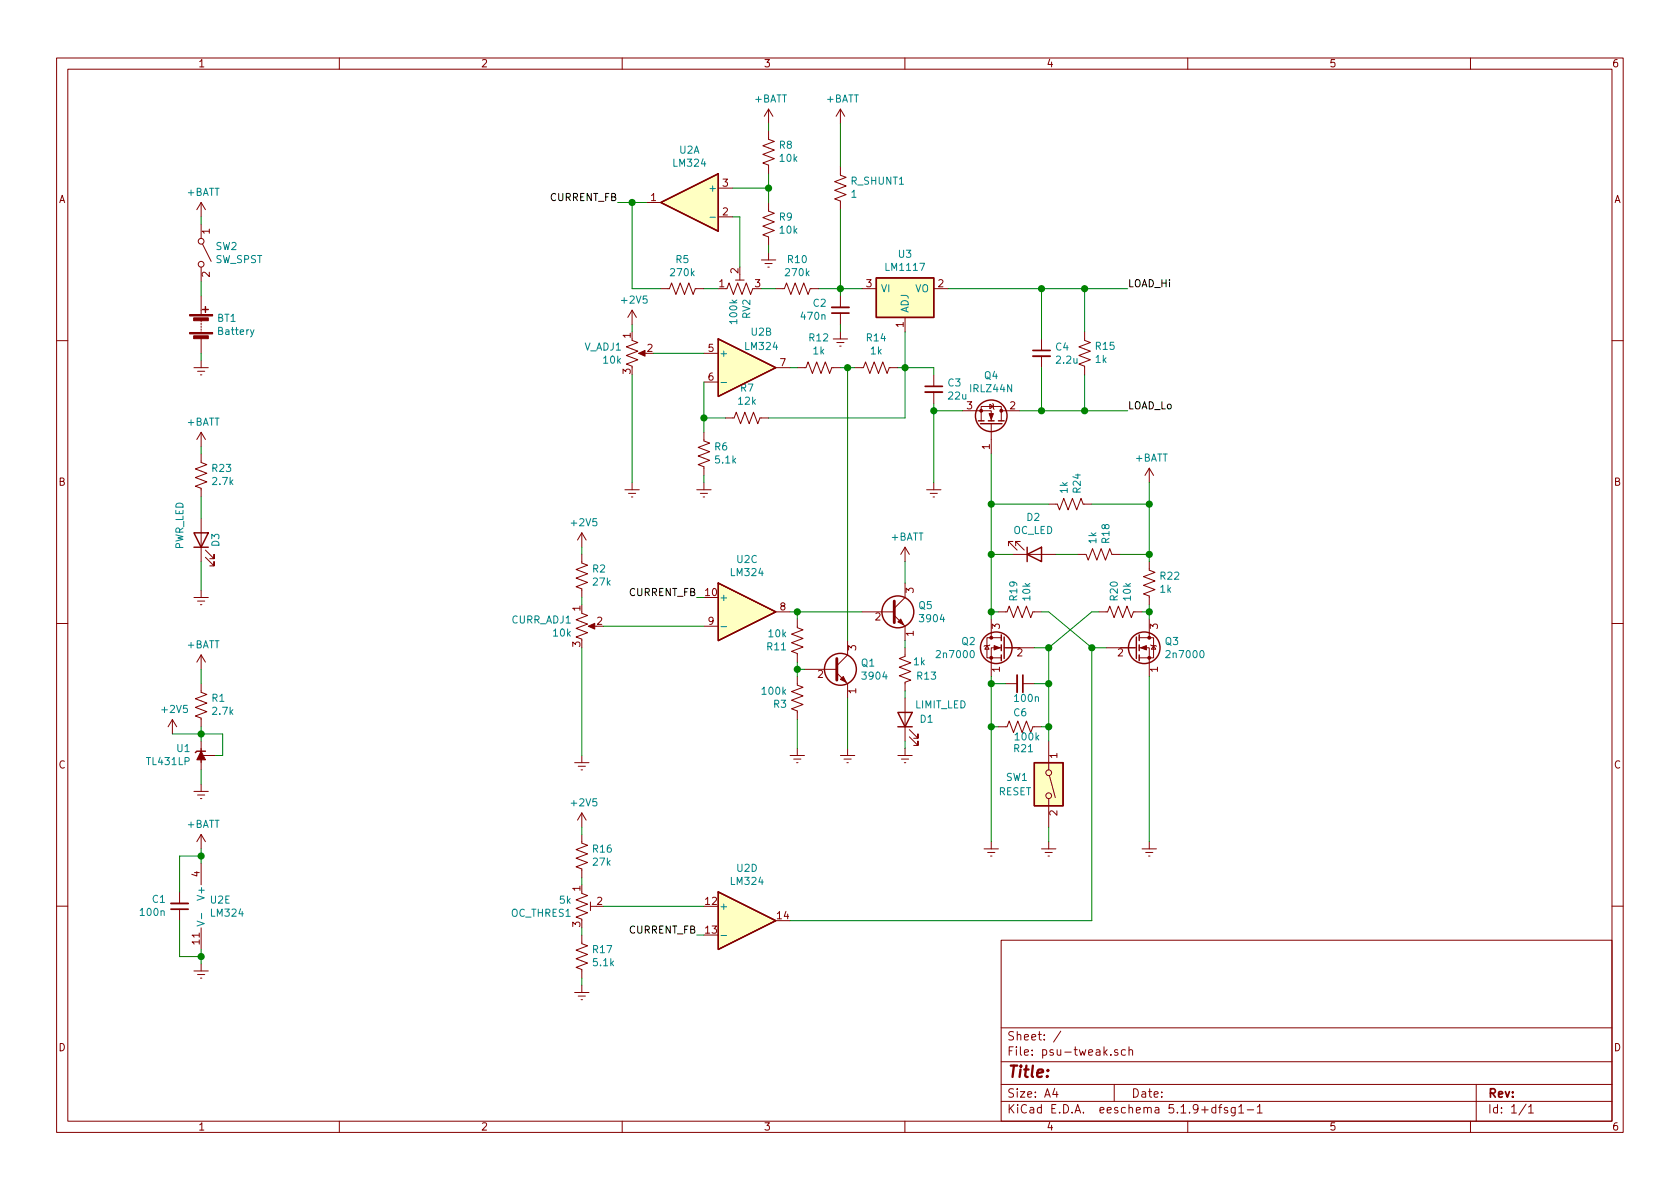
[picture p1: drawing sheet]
EESchema Schematic File Version 4
EELAYER 30 0
EELAYER END
$Descr A4 11693 8268
encoding utf-8
Sheet 1 1
Title ""
Date ""
Rev ""
Comp ""
Comment1 ""
Comment2 ""
Comment3 ""
Comment4 ""
$EndDescr
$Comp
L Amplifier_Operational:LM324 U2
U 1 1
P 4800 1400
F 0 "U2" H 4800 1767 50  0000 C CNN
F 1 "LM324" H 4800 1676 50  0000 C CNN
F 2 "" H 4750 1500 50  0001 C CNN
F 3 "http://www.ti.com/lit/ds/symlink/lm2902-n.pdf" H 4850 1600 50  0001 C CNN
	1    4800 1400
	-1   0    0    -1  
$EndComp
$Comp
L Amplifier_Operational:LM324 U2
U 2 1
P 5200 2550
F 0 "U2" H 5300 2800 50  0000 C CNN
F 1 "LM324" H 5300 2700 50  0000 C CNN
F 2 "" H 5150 2650 50  0001 C CNN
F 3 "http://www.ti.com/lit/ds/symlink/lm2902-n.pdf" H 5250 2750 50  0001 C CNN
	2    5200 2550
	1    0    0    -1  
$EndComp
$Comp
L Amplifier_Operational:LM324 U2
U 3 1
P 5200 4250
F 0 "U2" H 5200 4617 50  0000 C CNN
F 1 "LM324" H 5200 4526 50  0000 C CNN
F 2 "" H 5150 4350 50  0001 C CNN
F 3 "http://www.ti.com/lit/ds/symlink/lm2902-n.pdf" H 5250 4450 50  0001 C CNN
	3    5200 4250
	1    0    0    -1  
$EndComp
$Comp
L Amplifier_Operational:LM324 U2
U 4 1
P 5200 6400
F 0 "U2" H 5200 6767 50  0000 C CNN
F 1 "LM324" H 5200 6676 50  0000 C CNN
F 2 "" H 5150 6500 50  0001 C CNN
F 3 "http://www.ti.com/lit/ds/symlink/lm2902-n.pdf" H 5250 6600 50  0001 C CNN
	4    5200 6400
	1    0    0    -1  
$EndComp
$Comp
L Amplifier_Operational:LM324 U2
U 5 1
P 1500 6300
F 0 "U2" H 1458 6346 50  0000 L CNN
F 1 "LM324" H 1458 6255 50  0000 L CNN
F 2 "" H 1450 6400 50  0001 C CNN
F 3 "http://www.ti.com/lit/ds/symlink/lm2902-n.pdf" H 1550 6500 50  0001 C CNN
	5    1500 6300
	1    0    0    -1  
$EndComp
$Comp
L Regulator_Linear:AMS1117 U3
U 1 1
P 6300 2000
F 0 "U3" H 6300 2242 50  0000 C CNN
F 1 "LM1117" H 6300 2151 50  0000 C CNN
F 2 "Package_TO_SOT_SMD:SOT-223-3_TabPin2" H 6300 2200 50  0001 C CNN
F 3 "http://www.advanced-monolithic.com/pdf/ds1117.pdf" H 6400 1750 50  0001 C CNN
	1    6300 2000
	1    0    0    -1  
$EndComp
$Comp
L Device:C_Small C3
U 1 1
P 6500 2700
F 0 "C3" H 6592 2746 50  0000 L CNN
F 1 "22u" H 6592 2655 50  0000 L CNN
F 2 "" H 6500 2700 50  0001 C CNN
F 3 "~" H 6500 2700 50  0001 C CNN
	1    6500 2700
	1    0    0    -1  
$EndComp
$Comp
L Device:C_Small C4
U 1 1
P 7250 2450
F 0 "C4" H 7342 2496 50  0000 L CNN
F 1 "2.2u" H 7342 2405 50  0000 L CNN
F 2 "" H 7250 2450 50  0001 C CNN
F 3 "~" H 7250 2450 50  0001 C CNN
	1    7250 2450
	1    0    0    -1  
$EndComp
$Comp
L Device:C_Small C2
U 1 1
P 5850 2150
F 0 "C2" H 5758 2104 50  0000 R CNN
F 1 "470n" H 5758 2195 50  0000 R CNN
F 2 "" H 5850 2150 50  0001 C CNN
F 3 "~" H 5850 2150 50  0001 C CNN
	1    5850 2150
	1    0    0    1   
$EndComp
Wire Wire Line
	6000 2000 5850 2000
Wire Wire Line
	5850 2000 5850 2050
Wire Wire Line
	7250 2000 7250 2350
Connection ~ 7250 2000
Wire Wire Line
	7250 2000 7550 2000
$Comp
L Device:R_US R10
U 1 1
P 5550 2000
F 0 "R10" V 5345 2000 50  0000 C CNN
F 1 "270k" V 5436 2000 50  0000 C CNN
F 2 "" V 5590 1990 50  0001 C CNN
F 3 "~" H 5550 2000 50  0001 C CNN
	1    5550 2000
	0    1    1    0   
$EndComp
$Comp
L Device:R_US R5
U 1 1
P 4750 2000
F 0 "R5" V 4545 2000 50  0000 C CNN
F 1 "270k" V 4636 2000 50  0000 C CNN
F 2 "" V 4790 1990 50  0001 C CNN
F 3 "~" H 4750 2000 50  0001 C CNN
	1    4750 2000
	0    1    1    0   
$EndComp
Wire Wire Line
	5850 2000 5700 2000
Connection ~ 5850 2000
Wire Wire Line
	4500 1400 4400 1400
Wire Wire Line
	4400 1400 4400 2000
Wire Wire Line
	4400 2000 4600 2000
$Comp
L Device:R_US R_SHUNT1
U 1 1
P 5850 1300
F 0 "R_SHUNT1" H 5782 1254 50  0000 R CNN
F 1 "1" H 5782 1345 50  0000 R CNN
F 2 "" V 5890 1290 50  0001 C CNN
F 3 "~" H 5850 1300 50  0001 C CNN
	1    5850 1300
	-1   0    0    1   
$EndComp
$Comp
L Device:R_US R8
U 1 1
P 5350 1050
F 0 "R8" H 5282 1004 50  0000 R CNN
F 1 "10k" H 5282 1095 50  0000 R CNN
F 2 "" V 5390 1040 50  0001 C CNN
F 3 "~" H 5350 1050 50  0001 C CNN
	1    5350 1050
	-1   0    0    1   
$EndComp
$Comp
L Device:R_US R9
U 1 1
P 5350 1550
F 0 "R9" H 5282 1504 50  0000 R CNN
F 1 "10k" H 5282 1595 50  0000 R CNN
F 2 "" V 5390 1540 50  0001 C CNN
F 3 "~" H 5350 1550 50  0001 C CNN
	1    5350 1550
	-1   0    0    1   
$EndComp
$Comp
L power:Earth #PWR013
U 1 1
P 5350 1750
F 0 "#PWR013" H 5350 1500 50  0001 C CNN
F 1 "Earth" H 5350 1600 50  0001 C CNN
F 2 "" H 5350 1750 50  0001 C CNN
F 3 "~" H 5350 1750 50  0001 C CNN
	1    5350 1750
	1    0    0    -1  
$EndComp
Wire Wire Line
	5850 1450 5850 2000
Wire Wire Line
	5350 1750 5350 1700
Wire Wire Line
	5100 1500 5150 1500
$Comp
L power:Earth #PWR015
U 1 1
P 5850 2300
F 0 "#PWR015" H 5850 2050 50  0001 C CNN
F 1 "Earth" H 5850 2150 50  0001 C CNN
F 2 "" H 5850 2300 50  0001 C CNN
F 3 "~" H 5850 2300 50  0001 C CNN
	1    5850 2300
	1    0    0    -1  
$EndComp
Wire Wire Line
	5850 2300 5850 2250
Wire Wire Line
	7250 2850 7250 2550
$Comp
L Device:R_US R14
U 1 1
P 6100 2550
F 0 "R14" V 6305 2550 50  0000 C CNN
F 1 "1k" V 6214 2550 50  0000 C CNN
F 2 "" V 6140 2540 50  0001 C CNN
F 3 "~" H 6100 2550 50  0001 C CNN
	1    6100 2550
	0    -1   -1   0   
$EndComp
Connection ~ 6300 2550
Wire Wire Line
	6250 2550 6300 2550
$Comp
L Device:Q_NPN_EBC Q1
U 1 1
P 5800 4650
F 0 "Q1" H 5990 4696 50  0000 L CNN
F 1 "3904" H 5990 4605 50  0000 L CNN
F 2 "" H 6000 4750 50  0001 C CNN
F 3 "~" H 5800 4650 50  0001 C CNN
	1    5800 4650
	1    0    0    -1  
$EndComp
Wire Wire Line
	6300 2300 6300 2550
Wire Wire Line
	5900 2550 5950 2550
Wire Wire Line
	5900 4450 5900 2550
$Comp
L Device:R_US R12
U 1 1
P 5700 2550
F 0 "R12" V 5905 2550 50  0000 C CNN
F 1 "1k" V 5814 2550 50  0000 C CNN
F 2 "" V 5740 2540 50  0001 C CNN
F 3 "~" H 5700 2550 50  0001 C CNN
	1    5700 2550
	0    -1   -1   0   
$EndComp
Wire Wire Line
	5850 2550 5900 2550
Connection ~ 5900 2550
$Comp
L Device:R_US R11
U 1 1
P 5550 4450
F 0 "R11" H 5618 4496 50  0000 L CNN
F 1 "10k" H 5618 4405 50  0000 L CNN
F 2 "" V 5590 4440 50  0001 C CNN
F 3 "~" H 5550 4450 50  0001 C CNN
	1    5550 4450
	-1   0    0    1   
$EndComp
Wire Wire Line
	5500 2550 5550 2550
$Comp
L Device:R_POT_US V_ADJ1
U 1 1
P 4400 2450
F 0 "V_ADJ1" H 4332 2496 50  0000 R CNN
F 1 "10k" H 4332 2405 50  0000 R CNN
F 2 "" H 4400 2450 50  0001 C CNN
F 3 "~" H 4400 2450 50  0001 C CNN
	1    4400 2450
	1    0    0    -1  
$EndComp
$Comp
L Device:R_US R1
U 1 1
P 1400 4900
F 0 "R1" H 1332 4854 50  0000 R CNN
F 1 "2.7k" H 1332 4945 50  0000 R CNN
F 2 "" V 1440 4890 50  0001 C CNN
F 3 "~" H 1400 4900 50  0001 C CNN
	1    1400 4900
	-1   0    0    1   
$EndComp
Wire Wire Line
	4400 2300 4400 2250
$Comp
L power:Earth #PWR010
U 1 1
P 4400 3350
F 0 "#PWR010" H 4400 3100 50  0001 C CNN
F 1 "Earth" H 4400 3200 50  0001 C CNN
F 2 "" H 4400 3350 50  0001 C CNN
F 3 "~" H 4400 3350 50  0001 C CNN
	1    4400 3350
	1    0    0    -1  
$EndComp
Wire Wire Line
	4400 3350 4400 2600
$Comp
L Device:R_US R6
U 1 1
P 4900 3150
F 0 "R6" H 4832 3104 50  0000 R CNN
F 1 "5.1k" H 4832 3195 50  0000 R CNN
F 2 "" V 4940 3140 50  0001 C CNN
F 3 "~" H 4900 3150 50  0001 C CNN
	1    4900 3150
	-1   0    0    1   
$EndComp
$Comp
L power:Earth #PWR011
U 1 1
P 4900 3350
F 0 "#PWR011" H 4900 3100 50  0001 C CNN
F 1 "Earth" H 4900 3200 50  0001 C CNN
F 2 "" H 4900 3350 50  0001 C CNN
F 3 "~" H 4900 3350 50  0001 C CNN
	1    4900 3350
	1    0    0    -1  
$EndComp
Wire Wire Line
	4900 3350 4900 3300
$Comp
L Device:R_US R7
U 1 1
P 5200 2900
F 0 "R7" V 5405 2900 50  0000 C CNN
F 1 "12k" V 5314 2900 50  0000 C CNN
F 2 "" V 5240 2890 50  0001 C CNN
F 3 "~" H 5200 2900 50  0001 C CNN
	1    5200 2900
	0    -1   -1   0   
$EndComp
Connection ~ 4900 2900
Wire Wire Line
	4900 2900 4900 3000
Wire Wire Line
	4900 2650 4900 2900
Wire Wire Line
	5050 2900 4900 2900
Wire Wire Line
	6300 2900 5350 2900
Wire Wire Line
	6300 2550 6300 2900
Wire Wire Line
	6300 2550 6500 2550
Wire Wire Line
	6500 2550 6500 2600
$Comp
L power:Earth #PWR018
U 1 1
P 6500 3350
F 0 "#PWR018" H 6500 3100 50  0001 C CNN
F 1 "Earth" H 6500 3200 50  0001 C CNN
F 2 "" H 6500 3350 50  0001 C CNN
F 3 "~" H 6500 3350 50  0001 C CNN
	1    6500 3350
	1    0    0    -1  
$EndComp
Wire Wire Line
	6500 3350 6500 2850
Connection ~ 4400 1400
Text Label 4300 1400 2    50   ~ 0
CURRENT_FB
Wire Wire Line
	4900 4150 4850 4150
Text Label 4850 4150 2    50   ~ 0
CURRENT_FB
Wire Wire Line
	1400 5050 1400 5100
$Comp
L power:+2V5 #PWR09
U 1 1
P 4400 2250
F 0 "#PWR09" H 4400 2100 50  0001 C CNN
F 1 "+2V5" H 4415 2423 50  0000 C CNN
F 2 "" H 4400 2250 50  0001 C CNN
F 3 "" H 4400 2250 50  0001 C CNN
	1    4400 2250
	1    0    0    -1  
$EndComp
$Comp
L power:+2V5 #PWR01
U 1 1
P 1200 5100
F 0 "#PWR01" H 1200 4950 50  0001 C CNN
F 1 "+2V5" H 1215 5273 50  0000 C CNN
F 2 "" H 1200 5100 50  0001 C CNN
F 3 "" H 1200 5100 50  0001 C CNN
	1    1200 5100
	1    0    0    -1  
$EndComp
Wire Wire Line
	1200 5100 1400 5100
Connection ~ 1400 5100
Wire Wire Line
	1400 5100 1400 5150
$Comp
L Device:R_POT_US CURR_ADJ1
U 1 1
P 4050 4350
F 0 "CURR_ADJ1" H 3983 4396 50  0000 R CNN
F 1 "10k" H 3983 4305 50  0000 R CNN
F 2 "" H 4050 4350 50  0001 C CNN
F 3 "~" H 4050 4350 50  0001 C CNN
	1    4050 4350
	1    0    0    -1  
$EndComp
$Comp
L power:+2V5 #PWR06
U 1 1
P 4050 3800
F 0 "#PWR06" H 4050 3650 50  0001 C CNN
F 1 "+2V5" H 4065 3973 50  0000 C CNN
F 2 "" H 4050 3800 50  0001 C CNN
F 3 "" H 4050 3800 50  0001 C CNN
	1    4050 3800
	1    0    0    -1  
$EndComp
Wire Wire Line
	4050 4150 4050 4200
$Comp
L Device:R_US R2
U 1 1
P 4050 4000
F 0 "R2" H 3982 3954 50  0000 R CNN
F 1 "27k" H 3982 4045 50  0000 R CNN
F 2 "" V 4090 3990 50  0001 C CNN
F 3 "~" H 4050 4000 50  0001 C CNN
	1    4050 4000
	-1   0    0    1   
$EndComp
Wire Wire Line
	4050 3800 4050 3850
$Comp
L power:Earth #PWR07
U 1 1
P 4050 5250
F 0 "#PWR07" H 4050 5000 50  0001 C CNN
F 1 "Earth" H 4050 5100 50  0001 C CNN
F 2 "" H 4050 5250 50  0001 C CNN
F 3 "~" H 4050 5250 50  0001 C CNN
	1    4050 5250
	1    0    0    -1  
$EndComp
Wire Wire Line
	4050 5250 4050 4500
$Comp
L Device:R_US R13
U 1 1
P 6300 4650
F 0 "R13" H 6450 4700 50  0000 C CNN
F 1 "1k" H 6400 4600 50  0000 C CNN
F 2 "" V 6340 4640 50  0001 C CNN
F 3 "~" H 6300 4650 50  0001 C CNN
	1    6300 4650
	1    0    0    1   
$EndComp
$Comp
L Device:LED D1
U 1 1
P 6300 5000
F 0 "D1" V 6300 4850 50  0000 C CNN
F 1 "LIMIT_LED" V 6400 4750 50  0000 C CNN
F 2 "" H 6300 5000 50  0001 C CNN
F 3 "~" H 6300 5000 50  0001 C CNN
	1    6300 5000
	0    -1   -1   0   
$EndComp
$Comp
L power:Earth #PWR017
U 1 1
P 5900 5200
F 0 "#PWR017" H 5900 4950 50  0001 C CNN
F 1 "Earth" H 5900 5050 50  0001 C CNN
F 2 "" H 5900 5200 50  0001 C CNN
F 3 "~" H 5900 5200 50  0001 C CNN
	1    5900 5200
	1    0    0    -1  
$EndComp
$Comp
L power:Earth #PWR05
U 1 1
P 1400 6700
F 0 "#PWR05" H 1400 6450 50  0001 C CNN
F 1 "Earth" H 1400 6550 50  0001 C CNN
F 2 "" H 1400 6700 50  0001 C CNN
F 3 "~" H 1400 6700 50  0001 C CNN
	1    1400 6700
	1    0    0    -1  
$EndComp
Wire Wire Line
	1400 6700 1400 6650
Wire Wire Line
	1400 6000 1400 5950
Wire Wire Line
	5600 4650 5550 4650
Wire Wire Line
	5550 4650 5550 4600
Wire Wire Line
	5500 4250 5550 4250
Wire Wire Line
	5550 4250 5550 4300
Wire Wire Line
	1400 5950 1250 5950
Wire Wire Line
	1250 5950 1250 6200
Connection ~ 1400 5950
Wire Wire Line
	1400 5950 1400 5900
$Comp
L Device:C_Small C1
U 1 1
P 1250 6300
F 0 "C1" H 1158 6254 50  0000 R CNN
F 1 "100n" H 1158 6345 50  0000 R CNN
F 2 "" H 1250 6300 50  0001 C CNN
F 3 "~" H 1250 6300 50  0001 C CNN
	1    1250 6300
	1    0    0    1   
$EndComp
Wire Wire Line
	1400 6650 1250 6650
Wire Wire Line
	1250 6650 1250 6400
Connection ~ 1400 6650
Wire Wire Line
	1400 6650 1400 6600
$Comp
L Device:R_US R15
U 1 1
P 7550 2450
F 0 "R15" H 7482 2404 50  0000 R CNN
F 1 "1k" H 7482 2495 50  0000 R CNN
F 2 "" V 7590 2440 50  0001 C CNN
F 3 "~" H 7550 2450 50  0001 C CNN
	1    7550 2450
	-1   0    0    1   
$EndComp
$Comp
L power:Earth #PWR03
U 1 1
P 1400 5450
F 0 "#PWR03" H 1400 5200 50  0001 C CNN
F 1 "Earth" H 1400 5300 50  0001 C CNN
F 2 "" H 1400 5450 50  0001 C CNN
F 3 "~" H 1400 5450 50  0001 C CNN
	1    1400 5450
	1    0    0    -1  
$EndComp
Wire Wire Line
	4900 2450 4550 2450
Wire Wire Line
	4400 1400 4300 1400
$Comp
L Reference_Voltage:TL431LP U1
U 1 1
P 1400 5250
F 0 "U1" V 1446 5180 50  0000 R CNN
F 1 "TL431LP" V 1355 5180 50  0000 R CNN
F 2 "Package_TO_SOT_THT:TO-92_Inline" H 1400 5100 50  0001 C CIN
F 3 "http://www.ti.com/lit/ds/symlink/tl431.pdf" H 1400 5250 50  0001 C CIN
	1    1400 5250
	0    1    -1   0   
$EndComp
Wire Wire Line
	1400 5100 1550 5100
Wire Wire Line
	1550 5250 1500 5250
Wire Wire Line
	7550 2000 7550 2300
Wire Wire Line
	7550 2600 7550 2850
Wire Wire Line
	5850 850  5850 1150
$Comp
L Device:R_POT_TRIM_US RV2
U 1 1
P 5150 2000
F 0 "RV2" H 5082 1954 50  0000 R CNN
F 1 "100k" H 5082 2045 50  0000 R CNN
F 2 "" H 5150 2000 50  0001 C CNN
F 3 "~" H 5150 2000 50  0001 C CNN
	1    5150 2000
	0    -1   -1   0   
$EndComp
Wire Wire Line
	5350 1200 5350 1300
Wire Wire Line
	5100 1300 5350 1300
Wire Wire Line
	5350 1300 5350 1400
Connection ~ 5350 1300
Wire Wire Line
	5300 2000 5400 2000
Wire Wire Line
	5000 2000 4900 2000
Wire Wire Line
	5150 1850 5150 1500
Wire Wire Line
	5350 850  5350 900 
Wire Wire Line
	1400 5350 1400 5450
Wire Wire Line
	1550 5250 1550 5100
Text Label 4850 6500 2    50   ~ 0
CURRENT_FB
$Comp
L power:+2V5 #PWR023
U 1 1
P 4050 5750
F 0 "#PWR023" H 4050 5600 50  0001 C CNN
F 1 "+2V5" H 4065 5923 50  0000 C CNN
F 2 "" H 4050 5750 50  0001 C CNN
F 3 "" H 4050 5750 50  0001 C CNN
	1    4050 5750
	1    0    0    -1  
$EndComp
Wire Wire Line
	4050 6100 4050 6150
$Comp
L Device:R_US R16
U 1 1
P 4050 5950
F 0 "R16" H 3982 5904 50  0000 R CNN
F 1 "27k" H 3982 5995 50  0000 R CNN
F 2 "" V 4090 5940 50  0001 C CNN
F 3 "~" H 4050 5950 50  0001 C CNN
	1    4050 5950
	-1   0    0    1   
$EndComp
Wire Wire Line
	4050 5750 4050 5800
$Comp
L power:Earth #PWR024
U 1 1
P 4050 6850
F 0 "#PWR024" H 4050 6600 50  0001 C CNN
F 1 "Earth" H 4050 6700 50  0001 C CNN
F 2 "" H 4050 6850 50  0001 C CNN
F 3 "~" H 4050 6850 50  0001 C CNN
	1    4050 6850
	1    0    0    -1  
$EndComp
$Comp
L Device:R_US R17
U 1 1
P 4050 6650
F 0 "R17" H 3982 6604 50  0000 R CNN
F 1 "5.1k" H 3982 6695 50  0000 R CNN
F 2 "" V 4090 6640 50  0001 C CNN
F 3 "~" H 4050 6650 50  0001 C CNN
	1    4050 6650
	-1   0    0    1   
$EndComp
Wire Wire Line
	4050 6850 4050 6800
Wire Wire Line
	4050 6500 4050 6450
$Comp
L Device:Q_NMOS_SGD Q2
U 1 1
P 7000 4500
F 0 "Q2" H 7205 4546 50  0000 L CNN
F 1 "2n7000" H 7205 4455 50  0000 L CNN
F 2 "" H 7200 4600 50  0001 C CNN
F 3 "~" H 7000 4500 50  0001 C CNN
	1    7000 4500
	-1   0    0    -1  
$EndComp
$Comp
L power:Earth #PWR027
U 1 1
P 7300 5850
F 0 "#PWR027" H 7300 5600 50  0001 C CNN
F 1 "Earth" H 7300 5700 50  0001 C CNN
F 2 "" H 7300 5850 50  0001 C CNN
F 3 "~" H 7300 5850 50  0001 C CNN
	1    7300 5850
	1    0    0    -1  
$EndComp
$Comp
L Device:R_US R19
U 1 1
P 7100 4250
F 0 "R19" H 7168 4296 50  0000 L CNN
F 1 "10k" H 7168 4205 50  0000 L CNN
F 2 "" V 7140 4240 50  0001 C CNN
F 3 "~" H 7100 4250 50  0001 C CNN
	1    7100 4250
	0    -1   -1   0   
$EndComp
$Comp
L Device:R_US R20
U 1 1
P 7800 4250
F 0 "R20" H 7868 4296 50  0000 L CNN
F 1 "10k" H 7868 4205 50  0000 L CNN
F 2 "" V 7840 4240 50  0001 C CNN
F 3 "~" H 7800 4250 50  0001 C CNN
	1    7800 4250
	0    -1   -1   0   
$EndComp
$Comp
L Switch:SW_DIP_x01 SW1
U 1 1
P 7300 5450
F 0 "SW1" V 7250 5150 50  0000 L CNN
F 1 "RESET" V 7350 5100 50  0000 L CNN
F 2 "" H 7300 5450 50  0001 C CNN
F 3 "~" H 7300 5450 50  0001 C CNN
	1    7300 5450
	0    1    1    0   
$EndComp
$Comp
L power:Earth #PWR029
U 1 1
P 6900 5850
F 0 "#PWR029" H 6900 5600 50  0001 C CNN
F 1 "Earth" H 6900 5700 50  0001 C CNN
F 2 "" H 6900 5850 50  0001 C CNN
F 3 "~" H 6900 5850 50  0001 C CNN
	1    6900 5850
	1    0    0    -1  
$EndComp
Wire Wire Line
	7200 4500 7300 4500
Wire Wire Line
	7700 4500 7600 4500
$Comp
L Device:C_Small C6
U 1 1
P 7100 4750
F 0 "C6" V 7300 4700 50  0000 L CNN
F 1 "100n" V 7200 4700 50  0000 L CNN
F 2 "" H 7100 4750 50  0001 C CNN
F 3 "~" H 7100 4750 50  0001 C CNN
	1    7100 4750
	0    1    1    0   
$EndComp
Wire Wire Line
	7300 4500 7600 4250
Wire Wire Line
	7300 4250 7600 4500
Wire Wire Line
	7950 4250 8000 4250
Wire Wire Line
	8000 4250 8000 4300
Wire Wire Line
	6950 4250 6900 4250
Wire Wire Line
	6900 4250 6900 4300
$Comp
L Transistor_FET:IRLZ44N Q4
U 1 1
P 6900 2950
F 0 "Q4" V 7242 2950 50  0000 C CNN
F 1 "IRLZ44N" V 7151 2950 50  0000 C CNN
F 2 "Package_TO_SOT_THT:TO-220-3_Vertical" H 7150 2875 50  0001 L CIN
F 3 "http://www.irf.com/product-info/datasheets/data/irlz44n.pdf" H 6900 2950 50  0001 L CNN
	1    6900 2950
	0    1    -1   0   
$EndComp
Wire Wire Line
	7550 2000 7850 2000
Connection ~ 7550 2000
Text Label 7850 2000 0    50   ~ 0
LOAD_Hi
Connection ~ 6900 4250
$Comp
L Device:LED D2
U 1 1
P 7200 3850
F 0 "D2" H 7193 3595 50  0000 C CNN
F 1 "OC_LED" H 7193 3686 50  0000 C CNN
F 2 "" H 7200 3850 50  0001 C CNN
F 3 "~" H 7200 3850 50  0001 C CNN
	1    7200 3850
	1    0    0    1   
$EndComp
$Comp
L Device:R_US R18
U 1 1
P 7650 3850
F 0 "R18" H 7582 3804 50  0000 R CNN
F 1 "1k" H 7582 3895 50  0000 R CNN
F 2 "" V 7690 3840 50  0001 C CNN
F 3 "~" H 7650 3850 50  0001 C CNN
	1    7650 3850
	0    -1   1    0   
$EndComp
$Comp
L Device:Q_NMOS_SGD Q3
U 1 1
P 7900 4500
F 0 "Q3" H 8105 4546 50  0000 L CNN
F 1 "2n7000" H 8105 4455 50  0000 L CNN
F 2 "" H 8100 4600 50  0001 C CNN
F 3 "~" H 7900 4500 50  0001 C CNN
	1    7900 4500
	1    0    0    -1  
$EndComp
$Comp
L Device:R_US R22
U 1 1
P 8000 4050
F 0 "R22" H 7932 4004 50  0000 R CNN
F 1 "1k" H 7932 4095 50  0000 R CNN
F 2 "" V 8040 4040 50  0001 C CNN
F 3 "~" H 8000 4050 50  0001 C CNN
	1    8000 4050
	-1   0    0    1   
$EndComp
Wire Wire Line
	4200 6300 4900 6300
Wire Wire Line
	7300 5750 7300 5850
Wire Wire Line
	7350 3850 7500 3850
$Comp
L power:Earth #PWR026
U 1 1
P 8000 5850
F 0 "#PWR026" H 8000 5600 50  0001 C CNN
F 1 "Earth" H 8000 5700 50  0001 C CNN
F 2 "" H 8000 5850 50  0001 C CNN
F 3 "~" H 8000 5850 50  0001 C CNN
	1    8000 5850
	1    0    0    -1  
$EndComp
Wire Wire Line
	8000 4700 8000 5850
$Comp
L Device:R_POT_TRIM_US OC_THRES1
U 1 1
P 4050 6300
F 0 "OC_THRES1" H 3982 6254 50  0000 R CNN
F 1 "5k" H 3982 6345 50  0000 R CNN
F 2 "" H 4050 6300 50  0001 C CNN
F 3 "~" H 4050 6300 50  0001 C CNN
	1    4050 6300
	1    0    0    -1  
$EndComp
$Comp
L power:+BATT #PWR012
U 1 1
P 1400 4650
F 0 "#PWR012" H 1400 4500 50  0001 C CNN
F 1 "+BATT" H 1415 4823 50  0000 C CNN
F 2 "" H 1400 4650 50  0001 C CNN
F 3 "" H 1400 4650 50  0001 C CNN
	1    1400 4650
	1    0    0    -1  
$EndComp
$Comp
L power:+BATT #PWR021
U 1 1
P 5350 850
F 0 "#PWR021" H 5350 700 50  0001 C CNN
F 1 "+BATT" H 5365 1023 50  0000 C CNN
F 2 "" H 5350 850 50  0001 C CNN
F 3 "" H 5350 850 50  0001 C CNN
	1    5350 850 
	1    0    0    -1  
$EndComp
$Comp
L power:+BATT #PWR025
U 1 1
P 5850 850
F 0 "#PWR025" H 5850 700 50  0001 C CNN
F 1 "+BATT" H 5865 1023 50  0000 C CNN
F 2 "" H 5850 850 50  0001 C CNN
F 3 "" H 5850 850 50  0001 C CNN
	1    5850 850 
	1    0    0    -1  
$EndComp
$Comp
L power:+BATT #PWR014
U 1 1
P 1400 5900
F 0 "#PWR014" H 1400 5750 50  0001 C CNN
F 1 "+BATT" H 1415 6073 50  0000 C CNN
F 2 "" H 1400 5900 50  0001 C CNN
F 3 "" H 1400 5900 50  0001 C CNN
	1    1400 5900
	1    0    0    -1  
$EndComp
$Comp
L power:+BATT #PWR028
U 1 1
P 8000 3350
F 0 "#PWR028" H 8000 3200 50  0001 C CNN
F 1 "+BATT" H 8015 3523 50  0000 C CNN
F 2 "" H 8000 3350 50  0001 C CNN
F 3 "" H 8000 3350 50  0001 C CNN
	1    8000 3350
	1    0    0    -1  
$EndComp
Wire Wire Line
	7250 2850 7550 2850
Wire Wire Line
	7850 2850 7550 2850
Connection ~ 7550 2850
Wire Wire Line
	6600 2000 7250 2000
Wire Wire Line
	7100 2850 7250 2850
Connection ~ 7250 2850
Wire Wire Line
	6500 2850 6700 2850
Connection ~ 6500 2850
Wire Wire Line
	6500 2850 6500 2800
Text Label 7850 2850 0    50   ~ 0
LOAD_Lo
Connection ~ 6900 3850
Wire Wire Line
	6900 3850 7050 3850
Wire Wire Line
	8000 3850 7800 3850
Wire Wire Line
	7600 6400 7600 4500
Connection ~ 7600 4500
Wire Wire Line
	6900 3150 6900 3500
Wire Wire Line
	8000 3350 8000 3500
Connection ~ 7300 4500
Wire Wire Line
	7300 4500 7300 4750
Wire Wire Line
	7200 4750 7300 4750
Connection ~ 7300 4750
Wire Wire Line
	6900 4700 6900 4750
$Comp
L Device:R_US R21
U 1 1
P 7100 5050
F 0 "R21" V 7250 5000 50  0000 L CNN
F 1 "100k" V 7168 5005 50  0000 L CNN
F 2 "" V 7140 5040 50  0001 C CNN
F 3 "~" H 7100 5050 50  0001 C CNN
	1    7100 5050
	0    1    1    0   
$EndComp
Wire Wire Line
	6950 5050 6900 5050
Wire Wire Line
	7300 4750 7300 5050
Connection ~ 6900 5050
Wire Wire Line
	6900 5050 6900 5850
Wire Wire Line
	7250 5050 7300 5050
Connection ~ 7300 5050
Wire Wire Line
	7300 5050 7300 5150
Wire Wire Line
	7000 4750 6900 4750
Connection ~ 6900 4750
Wire Wire Line
	6900 4750 6900 5050
Wire Wire Line
	8000 3900 8000 3850
Connection ~ 8000 3850
Wire Wire Line
	8000 4250 8000 4200
Connection ~ 8000 4250
Wire Wire Line
	6900 3850 6900 4250
Wire Wire Line
	7600 4250 7650 4250
Wire Wire Line
	7300 4250 7250 4250
$Comp
L Device:Battery BT1
U 1 1
P 1400 2250
F 0 "BT1" H 1508 2296 50  0000 L CNN
F 1 "Battery" H 1508 2205 50  0000 L CNN
F 2 "" V 1400 2310 50  0001 C CNN
F 3 "~" V 1400 2310 50  0001 C CNN
	1    1400 2250
	1    0    0    -1  
$EndComp
$Comp
L power:Earth #PWR020
U 1 1
P 1400 2500
F 0 "#PWR020" H 1400 2250 50  0001 C CNN
F 1 "Earth" H 1400 2350 50  0001 C CNN
F 2 "" H 1400 2500 50  0001 C CNN
F 3 "~" H 1400 2500 50  0001 C CNN
	1    1400 2500
	1    0    0    -1  
$EndComp
Wire Wire Line
	1400 2500 1400 2450
$Comp
L Switch:SW_SPST SW2
U 1 1
P 1400 1750
F 0 "SW2" V 1354 1848 50  0000 L CNN
F 1 "SW_SPST" V 1445 1848 50  0000 L CNN
F 2 "" H 1400 1750 50  0001 C CNN
F 3 "~" H 1400 1750 50  0001 C CNN
	1    1400 1750
	0    1    1    0   
$EndComp
Wire Wire Line
	1400 2050 1400 1950
$Comp
L power:+BATT #PWR019
U 1 1
P 1400 1500
F 0 "#PWR019" H 1400 1350 50  0001 C CNN
F 1 "+BATT" H 1415 1673 50  0000 C CNN
F 2 "" H 1400 1500 50  0001 C CNN
F 3 "" H 1400 1500 50  0001 C CNN
	1    1400 1500
	1    0    0    -1  
$EndComp
Wire Wire Line
	1400 1500 1400 1550
$Comp
L Device:LED D3
U 1 1
P 1400 3750
F 0 "D3" H 1400 3650 50  0000 C CNN
F 1 "PWR_LED" H 1500 3900 50  0000 C CNN
F 2 "" H 1400 3750 50  0001 C CNN
F 3 "~" H 1400 3750 50  0001 C CNN
	1    1400 3750
	0    -1   -1   0   
$EndComp
$Comp
L power:Earth #PWR04
U 1 1
P 1400 4100
F 0 "#PWR04" H 1400 3850 50  0001 C CNN
F 1 "Earth" H 1400 3950 50  0001 C CNN
F 2 "" H 1400 4100 50  0001 C CNN
F 3 "~" H 1400 4100 50  0001 C CNN
	1    1400 4100
	1    0    0    -1  
$EndComp
$Comp
L Device:R_US R23
U 1 1
P 1400 3300
F 0 "R23" H 1332 3254 50  0000 R CNN
F 1 "2.7k" H 1332 3345 50  0000 R CNN
F 2 "" V 1440 3290 50  0001 C CNN
F 3 "~" H 1400 3300 50  0001 C CNN
	1    1400 3300
	-1   0    0    1   
$EndComp
$Comp
L power:+BATT #PWR02
U 1 1
P 1400 3100
F 0 "#PWR02" H 1400 2950 50  0001 C CNN
F 1 "+BATT" H 1415 3273 50  0000 C CNN
F 2 "" H 1400 3100 50  0001 C CNN
F 3 "" H 1400 3100 50  0001 C CNN
	1    1400 3100
	1    0    0    -1  
$EndComp
Wire Wire Line
	1400 3150 1400 3100
Wire Wire Line
	1400 3450 1400 3600
Wire Wire Line
	1400 3900 1400 4100
$Comp
L Device:R_US R24
U 1 1
P 7450 3500
F 0 "R24" H 7382 3454 50  0000 R CNN
F 1 "1k" H 7382 3545 50  0000 R CNN
F 2 "" V 7490 3490 50  0001 C CNN
F 3 "~" H 7450 3500 50  0001 C CNN
	1    7450 3500
	0    -1   1    0   
$EndComp
Wire Wire Line
	7300 3500 6900 3500
Connection ~ 6900 3500
Wire Wire Line
	6900 3500 6900 3850
Wire Wire Line
	7600 3500 8000 3500
Connection ~ 8000 3500
Wire Wire Line
	8000 3500 8000 3850
Wire Wire Line
	1400 4650 1400 4750
$Comp
L Device:Q_NPN_EBC Q5
U 1 1
P 6200 4250
F 0 "Q5" H 6390 4296 50  0000 L CNN
F 1 "3904" H 6390 4205 50  0000 L CNN
F 2 "" H 6400 4350 50  0001 C CNN
F 3 "~" H 6200 4250 50  0001 C CNN
	1    6200 4250
	1    0    0    -1  
$EndComp
Connection ~ 5550 4250
Wire Wire Line
	6300 4800 6300 4850
Wire Wire Line
	6300 4500 6300 4450
Wire Wire Line
	6300 4050 6300 3900
$Comp
L power:+BATT #PWR016
U 1 1
P 6300 3900
F 0 "#PWR016" H 6300 3750 50  0001 C CNN
F 1 "+BATT" H 6315 4073 50  0000 C CNN
F 2 "" H 6300 3900 50  0001 C CNN
F 3 "" H 6300 3900 50  0001 C CNN
	1    6300 3900
	1    0    0    -1  
$EndComp
Wire Wire Line
	5900 4850 5900 5200
Wire Wire Line
	6000 4250 5550 4250
$Comp
L power:Earth #PWR022
U 1 1
P 6300 5200
F 0 "#PWR022" H 6300 4950 50  0001 C CNN
F 1 "Earth" H 6300 5050 50  0001 C CNN
F 2 "" H 6300 5200 50  0001 C CNN
F 3 "~" H 6300 5200 50  0001 C CNN
	1    6300 5200
	1    0    0    -1  
$EndComp
Wire Wire Line
	6300 5200 6300 5150
Wire Wire Line
	4200 4350 4900 4350
Wire Wire Line
	5500 6400 7600 6400
$Comp
L Device:R_US R3
U 1 1
P 5550 4850
F 0 "R3" H 5618 4896 50  0000 L CNN
F 1 "100k" H 5618 4805 50  0000 L CNN
F 2 "" V 5590 4840 50  0001 C CNN
F 3 "~" H 5550 4850 50  0001 C CNN
	1    5550 4850
	-1   0    0    1   
$EndComp
Wire Wire Line
	5550 4650 5550 4700
Connection ~ 5550 4650
Wire Wire Line
	5550 5000 5550 5200
$Comp
L power:Earth #PWR08
U 1 1
P 5550 5200
F 0 "#PWR08" H 5550 4950 50  0001 C CNN
F 1 "Earth" H 5550 5050 50  0001 C CNN
F 2 "" H 5550 5200 50  0001 C CNN
F 3 "~" H 5550 5200 50  0001 C CNN
	1    5550 5200
	1    0    0    -1  
$EndComp
Wire Wire Line
	4900 6500 4850 6500
$EndSCHEMATC
